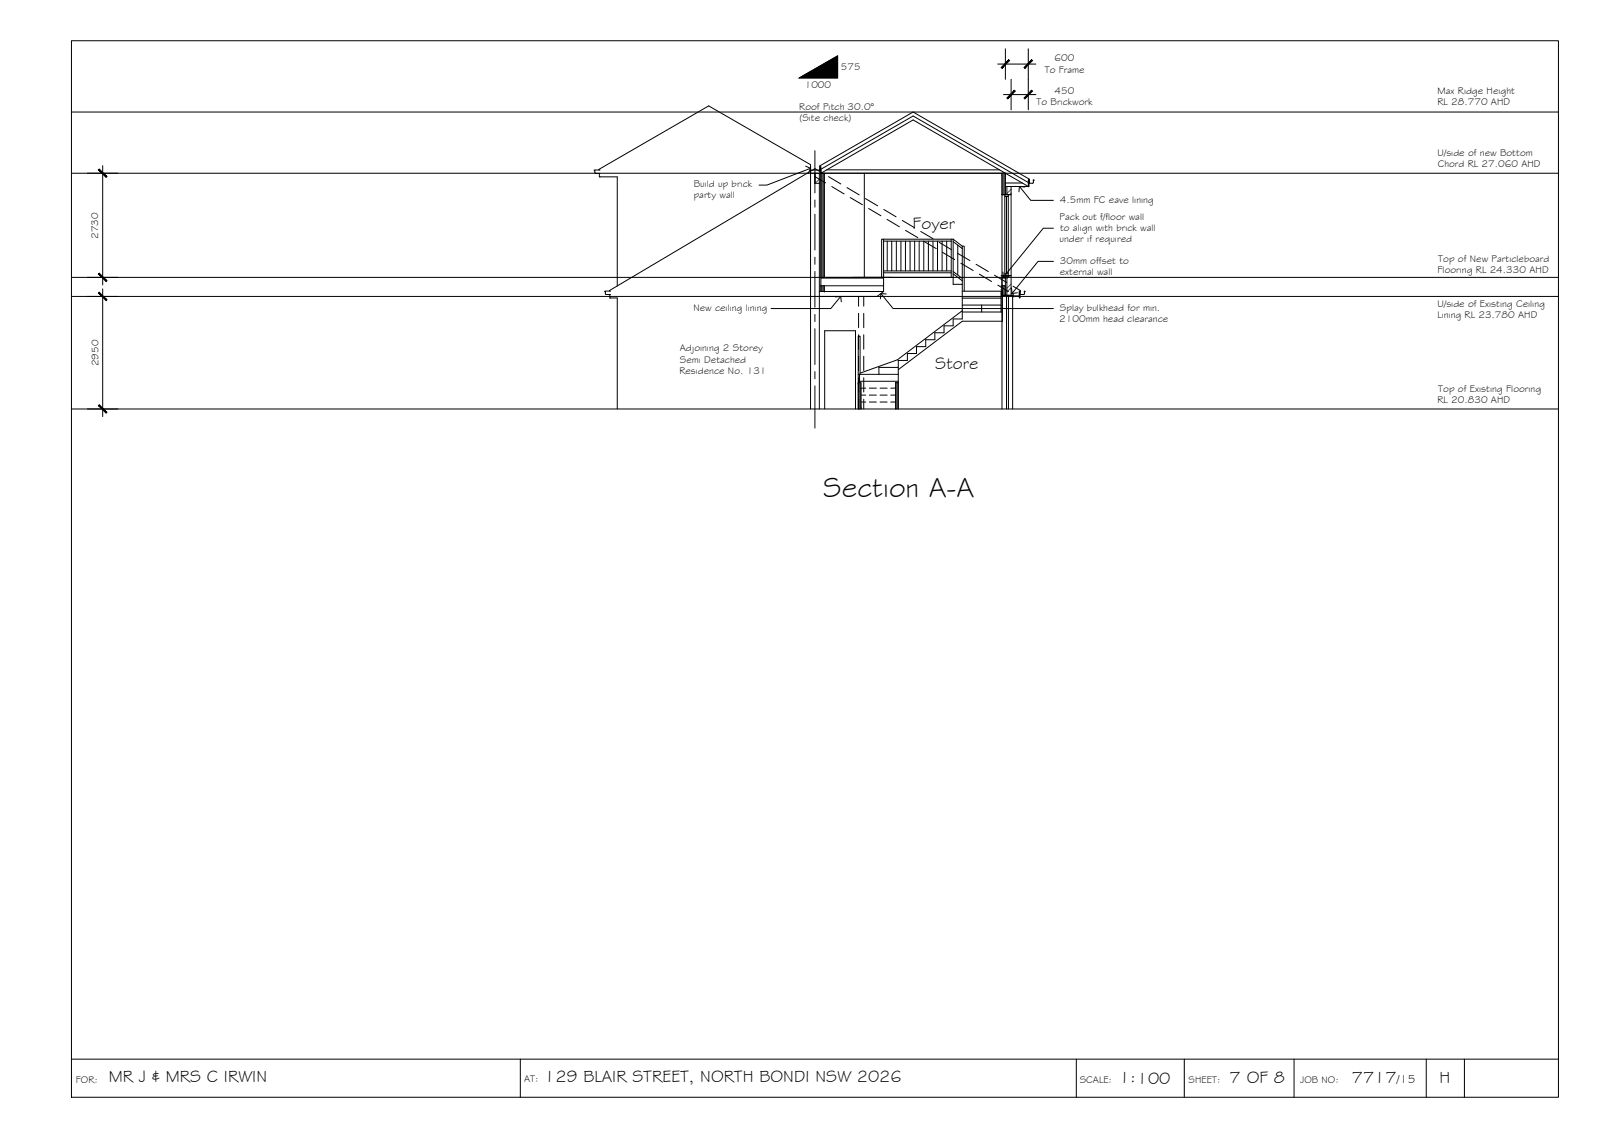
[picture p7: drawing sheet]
<svg xmlns="http://www.w3.org/2000/svg" width="420mm" height="297mm" viewBox="0 0 420 297" stroke-linecap="round" stroke-linejoin="round" font-family="sans-serif">
<!-- layer: HATCH -->
<g fill="#545454" stroke="#545454" stroke-width=".26">
<path d="M215.3 45.4l.9 27.3v-27.3zM215.3 45.4l.9 27.3h-.9z"/>
<path d="M225.1 100.3l.7 6.9v-6.9zM225.1 100.3l.7 6.9h-.7z"/>
<path d="M234.9 100.3l.7 6.9v-6.9zM234.9 100.3l.7 6.9h-.7z"/>
<path d="M215.3 74.9l.9 1.5v-1.5zM215.3 74.9l.9 1.5h-.9z"/>
<path d="M262.8 45.4l.9 5.6v-5.6zM262.8 45.4l.9 5.6h-.9z"/>
<path d="M262.8 72.3l.9 .4v-.4zM262.8 72.3l.9 .4h-.9z"/>
<path d="M262.8 74.9l.9 .5v-.5zM262.8 74.9l.9 .5h-.9zM262.8 75.4l.9 .5v-.5zM262.8 75.4l.9 .5h-.9z"/>
<path d="M262.8 75.9l.9 .4v-.4zM262.8 75.9l.9 .4h-.9z"/>
<path d="M262.9 76.3l.8 1.1v-1.1zM262.9 76.3l.8 1.1h-.8z"/>
<path d="M262.8 76.3l.1 1.1zM262.8 76.3l.1 1.1z"/>
</g>
<!-- layer: CEILING-FLOOR LINES -->
<path d="M18.7 29.4h390M18.7 45.4h390M18.7 77.7h390M18.7 72.7h390M18.7 107.2h390" fill="none" stroke="#000" stroke-width=".26"/>
<!-- layer: BORDER -->
<path d="M18.7 10.7h390v277h-390zM18.7 277.7h390M136.5 277.7v10M282.3 277.7v10M310.6 277.7v10M339.4 277.7v10M374.1 277.7v10M384.1 277.7v10" fill="none" stroke="#000" stroke-width=".26"/>
<!-- layer: EXISTING -->
<g fill="none" stroke="#000" stroke-width=".26">
<path d="M157.2 44.6l-.1-.2 28.8-16.6 26.7 15.4v64M157.2 45.5v.9h4.7v28.6M157.4 44.6h-1.6l.3 .8 1.3 .1M212.6 45.4h1.1v2.7h1.2v59.1M213.7 46.3l2.8 1.7M215.7 45.4l-2-1.2-53.8 32v.1M217.3 46.3l3.2 1.9M218.2 48.9l3.2 1.9M222.1 49.2l3.2 1.9M223 51.8l3.2 1.9M227 52.1l3.2 1.9M227.8 54.7l3.2 1.9"/>
<path d="M231.8 54.9l3.2 1.9M232.6 57.5l3.3 2M236.7 57.8l3.2 1.9M158.8 77l.2 .2h1.1M159.9 77.2v.9h2v29.1M160.1 76.3h-1.5l.2 .7M214.9 77.7h15.1M214.9 76.4h16.8M225.2 77.7v2.6M226.5 77.7v2.6M237.5 60.4l3.2 1.9M241.5 60.7l3.2 1.9"/>
<path d="M242.3 63.3l3.3 1.9M246.3 63.5l3.2 2M247.2 66.1l3.2 2M251.1 66.4l3.3 1.9M252 69l3.2 1.9M256 69.3l3.2 1.9M256.8 71.9l3.3 1.9M260.8 72.2l3.3 1.9M261.7 74.8l2.8 1.6M264 77.4v29.8M264.5 77.4v29.8M265.6 77.6h1.7"/>
<path d="M265.7 75l1.9 1.2-.1 .1M267.3 76.3h.2v1.8h-.2zM267.3 76.4v1M267.5 76.3v.9h1l.2-.2M268.6 76.4h.3l-.2 .2v.4M225.2 82.2v3.7M225.2 87.8v3.7M225.2 93.4v3.7M225.2 99v3.8M226.5 82.2v3.7M226.5 87.8v3.7M226.5 93.4v3.7"/>
<path d="M226.5 99v3.8M216.3 107.2v-20.5h8.1v20.5M225.2 104.7v2.5M226.5 104.7v2.5M262.8 107.2v-29.8h2.8v29.8"/>
</g>
<!-- layer: HATCH -->
<path d="M213.9 45.4l-.1 .1M214.9 47l-1.1 1.1M214.9 48l-.1 .1M265.2 49.6l-1.1 1.1M265.2 50.6l-.4 .4M264.8 72.3l-.7 .7M265.2 74.5l-1.1 1.1M265.2 75.5l-1.1 1.1" fill="none" stroke="#545454" stroke-width=".26"/>
<!-- layer: DIMENSION -->
<path d="M261.7 16.8h10M263.7 12.8v8M269.7 12.8v16M263.2 24.8h8.5M265.2 20.8v8M22.9 45.4h8M26.9 43.4v31.3M22.9 77.7h8M22.9 72.7h8M26.9 75.7v33.5M22.9 107.2h8" fill="none" stroke="#000" stroke-width=".26"/>
<!-- layer: 0 -->
<g fill="#000" stroke="#000" stroke-width=".26">
<path d="M264.6 15.7l-1.8 2.2 2-2zM264.6 15.7l-1.8 2.2-.2-.2z"/>
<path d="M268.6 17.7l.2 .2 1.8-2.2zM270.6 15.7l.2 .2-2 2z"/>
<path d="M266.1 23.7l-1.8 2.2 2-2zM266.1 23.7l-1.8 2.2-.2-.2z"/>
<path d="M268.6 25.7l.2 .2 1.8-2.2zM270.6 23.7l.2 .2-2 2z"/>
<path d="M25.8 44.5l2 2 .2-.2zM26 44.3l2 2-2.2-1.8z"/>
<path d="M26 71.6l-.2 .2 2.2 1.8zM25.8 71.8l2.2 1.8-.2 .2z"/>
<path d="M25.8 76.8l2 2 .2-.2zM26 76.6l2 2-2.2-1.8z"/>
<path d="M26 106.1l-.2 .2 2.2 1.8zM25.8 106.3l2.2 1.8-.2 .2z"/>
</g>
<!-- layer: NEWWORK -->
<g fill="none" stroke="#000" stroke-width=".26">
<path d="M212.6 43.7v.9h2.5v-.9h.2v1.8h-.2l-.1-2 24.5-14.1 30.5 17.6-.1 2h-.2v-1.8h.2v.8h.9M213.8 48.1v-2.7h1.1v2.7M216.2 45.4v27.3M216.8 44.5h45.3M226.7 45.4v27.3M262.8 45.4v5.6h2.4v-2.1M263.7 48.9h6l-30.2-17.5-24.2 14h48.4v5.6M263.7 48h4.4M264.1 48.9v2.1M269.7 47.9l-30.2-17.5-24.2 14v32M270.9 47.2l.3 .1-.4 .7M215.3 72.7h34.7"/>
<path d="M215.3 72.9h16.4M215.3 74.9h16.4M216.2 74.9v1.5M224.6 72.7h9.2M231.7 72.7v3.7l-1.7 1.3M262.8 72.7h.9M262.8 72.9h.9M262.8 74.9h.9M263.7 72.3v5.1M264.1 72.3v5.1M265.2 76.9h.5v1h-.1v-.5h-2.8v-5.1h2.4v5.1M225.1 100.3h.7v6.9"/>
<path d="M234.9 107.2v-6.9h.7v6.9"/>
</g>
<!-- layer: BOUNDARY -->
<path d="M213.7 39.5v11.1M213.7 52.4v1.9M213.7 56.2v9.3M213.7 67.4v1.9M213.7 71.2v9.4M213.7 82.4v1.9M213.7 86.2v9.4M213.7 97.4v1.9M213.7 101.2v11" fill="none" stroke="#000" stroke-width=".26"/>
<!-- layer: STAIRS -->
<g fill="none" stroke="#000" stroke-width=".26">
<path d="M231.2 72.7v-10h.5v10M231.7 71.5h17.8M231.7 71h17.8M231.7 62.7h18.3M231.7 63.2h17.8M232.7 63.2v7.8M233.9 63.2v7.8M235.1 63.2v7.8M236.3 63.2v7.8M237.5 63.2v7.8M238.7 63.2v7.8M239.9 63.2v7.8"/>
<path d="M241.1 63.2v7.8M242.3 63.2v7.8M243.5 63.2v7.8M244.7 63.2v7.8M245.9 63.2v7.8M247.1 63.2v7.8M248.3 63.2v7.8M249.5 62.7v10M250 62.7l2.4 1.8h.5v11.8M250 62.7v11.8h2.4M250 63.3l2.4 1.9M250 71.8l2.4 1.8"/>
<path d="M250 71.2l2.4 1.8M251.2 64.3v7.8M252.4 64.5v19.1h-2.4v1.8h-2.4v1.8h-2.4v1.9h-2.4v1.8h-2.4v1.8h-2.4v1.8h-2.4v5.8M252.4 80h10.1M252.4 78.2h10.1M252.4 76.3h10.5v7.9h-10.5l-16.8 12.7M257.5 80v1.8M262.5 76.3v5.5M225.1 98.1h10.5M225.4 100h10.2M225.4 98.1v2.2M225.6 98.1v-10h-.5v19.1"/>
<path d="M235.6 96.3h-5.1v1.8M252.4 81.8h10.5M252.4 81.5l-17 12.8-9.8 3.5M225.8 105.4h1.3M225.8 103.6h1.3M225.8 101.8h1.3M228 105.4h1.9M228 103.6h1.9M228 101.8h1.9M230.8 105.4h1.9M230.8 103.6h1.9M230.8 101.8h1.9"/>
<path d="M233.6 105.4h1.3M233.6 103.6h1.3M233.6 101.8h1.3"/>
</g>
<!-- layer: TEXT -->
<path d="M209.7 20.4l10-5.7v5.7z" fill="#000" stroke="#000" stroke-width=".26"/>
<path d="M209.7 20.4l10-5.7v5.7z" fill="none" stroke="#000" stroke-width=".26"/>
<!-- layer: WINDOWS -->
<path d="M262.8 51h2.4v21.3h-2.4zM263.5 51h.9v21.3h-.9zM263.5 51.5h.9M264 51.5v20.3M263.5 71.8h.9" fill="none" stroke="#000" stroke-width=".26"/>
<!-- layer: 0 -->
<path d="M211.3 43.6l1.3 .5-.6 1.3M212.6 44.1l-11.5 4.4h-2M267.4 48.9l2.9 3.6h6M268.8 49l-1.4-.1-.2 1.4M276.3 59.8h-2.7l-10.4 12.9M219.1 77.8l1.4-.1 .1 1.4M220.5 77.7l-2.6 3.2h-15.7M231 77l3.2 3.9h42.1M232.4 77.1l-1.4-.1-.1 1.4M263 71.3l.2 1.4 1.4-.1M265.3 75.5l.1 1.4 1.4-.1M276.3 68.5h-4l-6.9 8.4" fill="none" stroke="#000" stroke-width=".26"/>
<text font-size="7.5" x="215.9" y="130.2">Section A-A</text>
<g font-size="4.5">
<text x="239.4" y="60.1">Foyer</text>
<text x="245.3" y="96.7">Store</text>
<text x="28.5" y="283.8">MR J &amp; MRS C IRWIN</text>
<text x="142.7" y="283.7">129 BLAIR STREET, NORTH BONDI NSW 2026</text>
<text x="293.5" y="284">1:100</text>
<text x="322.4" y="284">7 OF 8</text>
<text x="354.5" y="283.9">7717</text>
<text x="377.5" y="283.8">H</text>
</g>
<text font-size="3.2" x="366.4" y="283.9">/15</text>
<g font-size="2.6">
<text x="276.5" y="16.1">600</text>
<text x="211.1" y="23">1000</text>
<text x="220.5" y="18.3">575</text>
<text x="274" y="19">To Frame</text>
<text x="209.6" y="28.8">Roof Pitch 30.0°</text>
<text x="271.8" y="27.5">To Brickwork</text>
<text x="276.6" y="24.6">450</text>
<text x="377" y="27.6">RL 28.770 AHD</text>
<text x="377" y="24.7">Max Ridge Height</text>
<text x="209.7" y="31.8">(Site check)</text>
<text x="377" y="40.8">U/side of new Bottom</text>
<text x="377.1" y="43.8">Chord RL 27.060 AHD</text>
<text x="181.9" y="49.1">Build up brick</text>
<text x="181.9" y="52">party wall</text>
<text x="278" y="53.1">4.5mm FC eave lining</text>
<text x="277.9" y="57.6">Pack out f/floor wall</text>
<text x="25.8" y="62.6" transform="rotate(-90 25.8 62.6)">2730</text>
<text x="277.9" y="63.5">under if required</text>
<text x="278" y="60.5">to align with brick wall</text>
<text x="277.9" y="69.1">30mm offset to</text>
<text x="377" y="71.6">Flooring RL 24.330 AHD</text>
<text x="377.2" y="68.7">Top of New Particleboard</text>
<text x="278" y="72">external wall</text>
<text x="181.8" y="81.4">New ceiling lining</text>
<text x="278" y="81.4">Splay bulkhead for min.</text>
<text x="377" y="80.4">U/side of Existing Ceiling</text>
<text x="377" y="83.3">Lining RL 23.780 AHD</text>
<text x="277.8" y="84.4">2100mm head clearance</text>
<text x="178.3" y="92.1">Adjoining 2 Storey</text>
<text x="178.3" y="95.1">Semi Detached</text>
<text x="25.9" y="96" transform="rotate(-90 25.9 96)">2950</text>
<text x="178.2" y="98">Residence No. 131</text>
<text x="377" y="105.7">RL 20.830 AHD</text>
<text x="377.2" y="102.8">Top of Existing Flooring</text>
<text x="19.9" y="283.9">FOR:</text>
<text x="137.5" y="283.7">AT:</text>
<text x="283.2" y="284">SCALE:</text>
<text x="311.7" y="284">SHEET:</text>
<text x="341" y="284">JOB NO:</text>
</g>
</svg>
